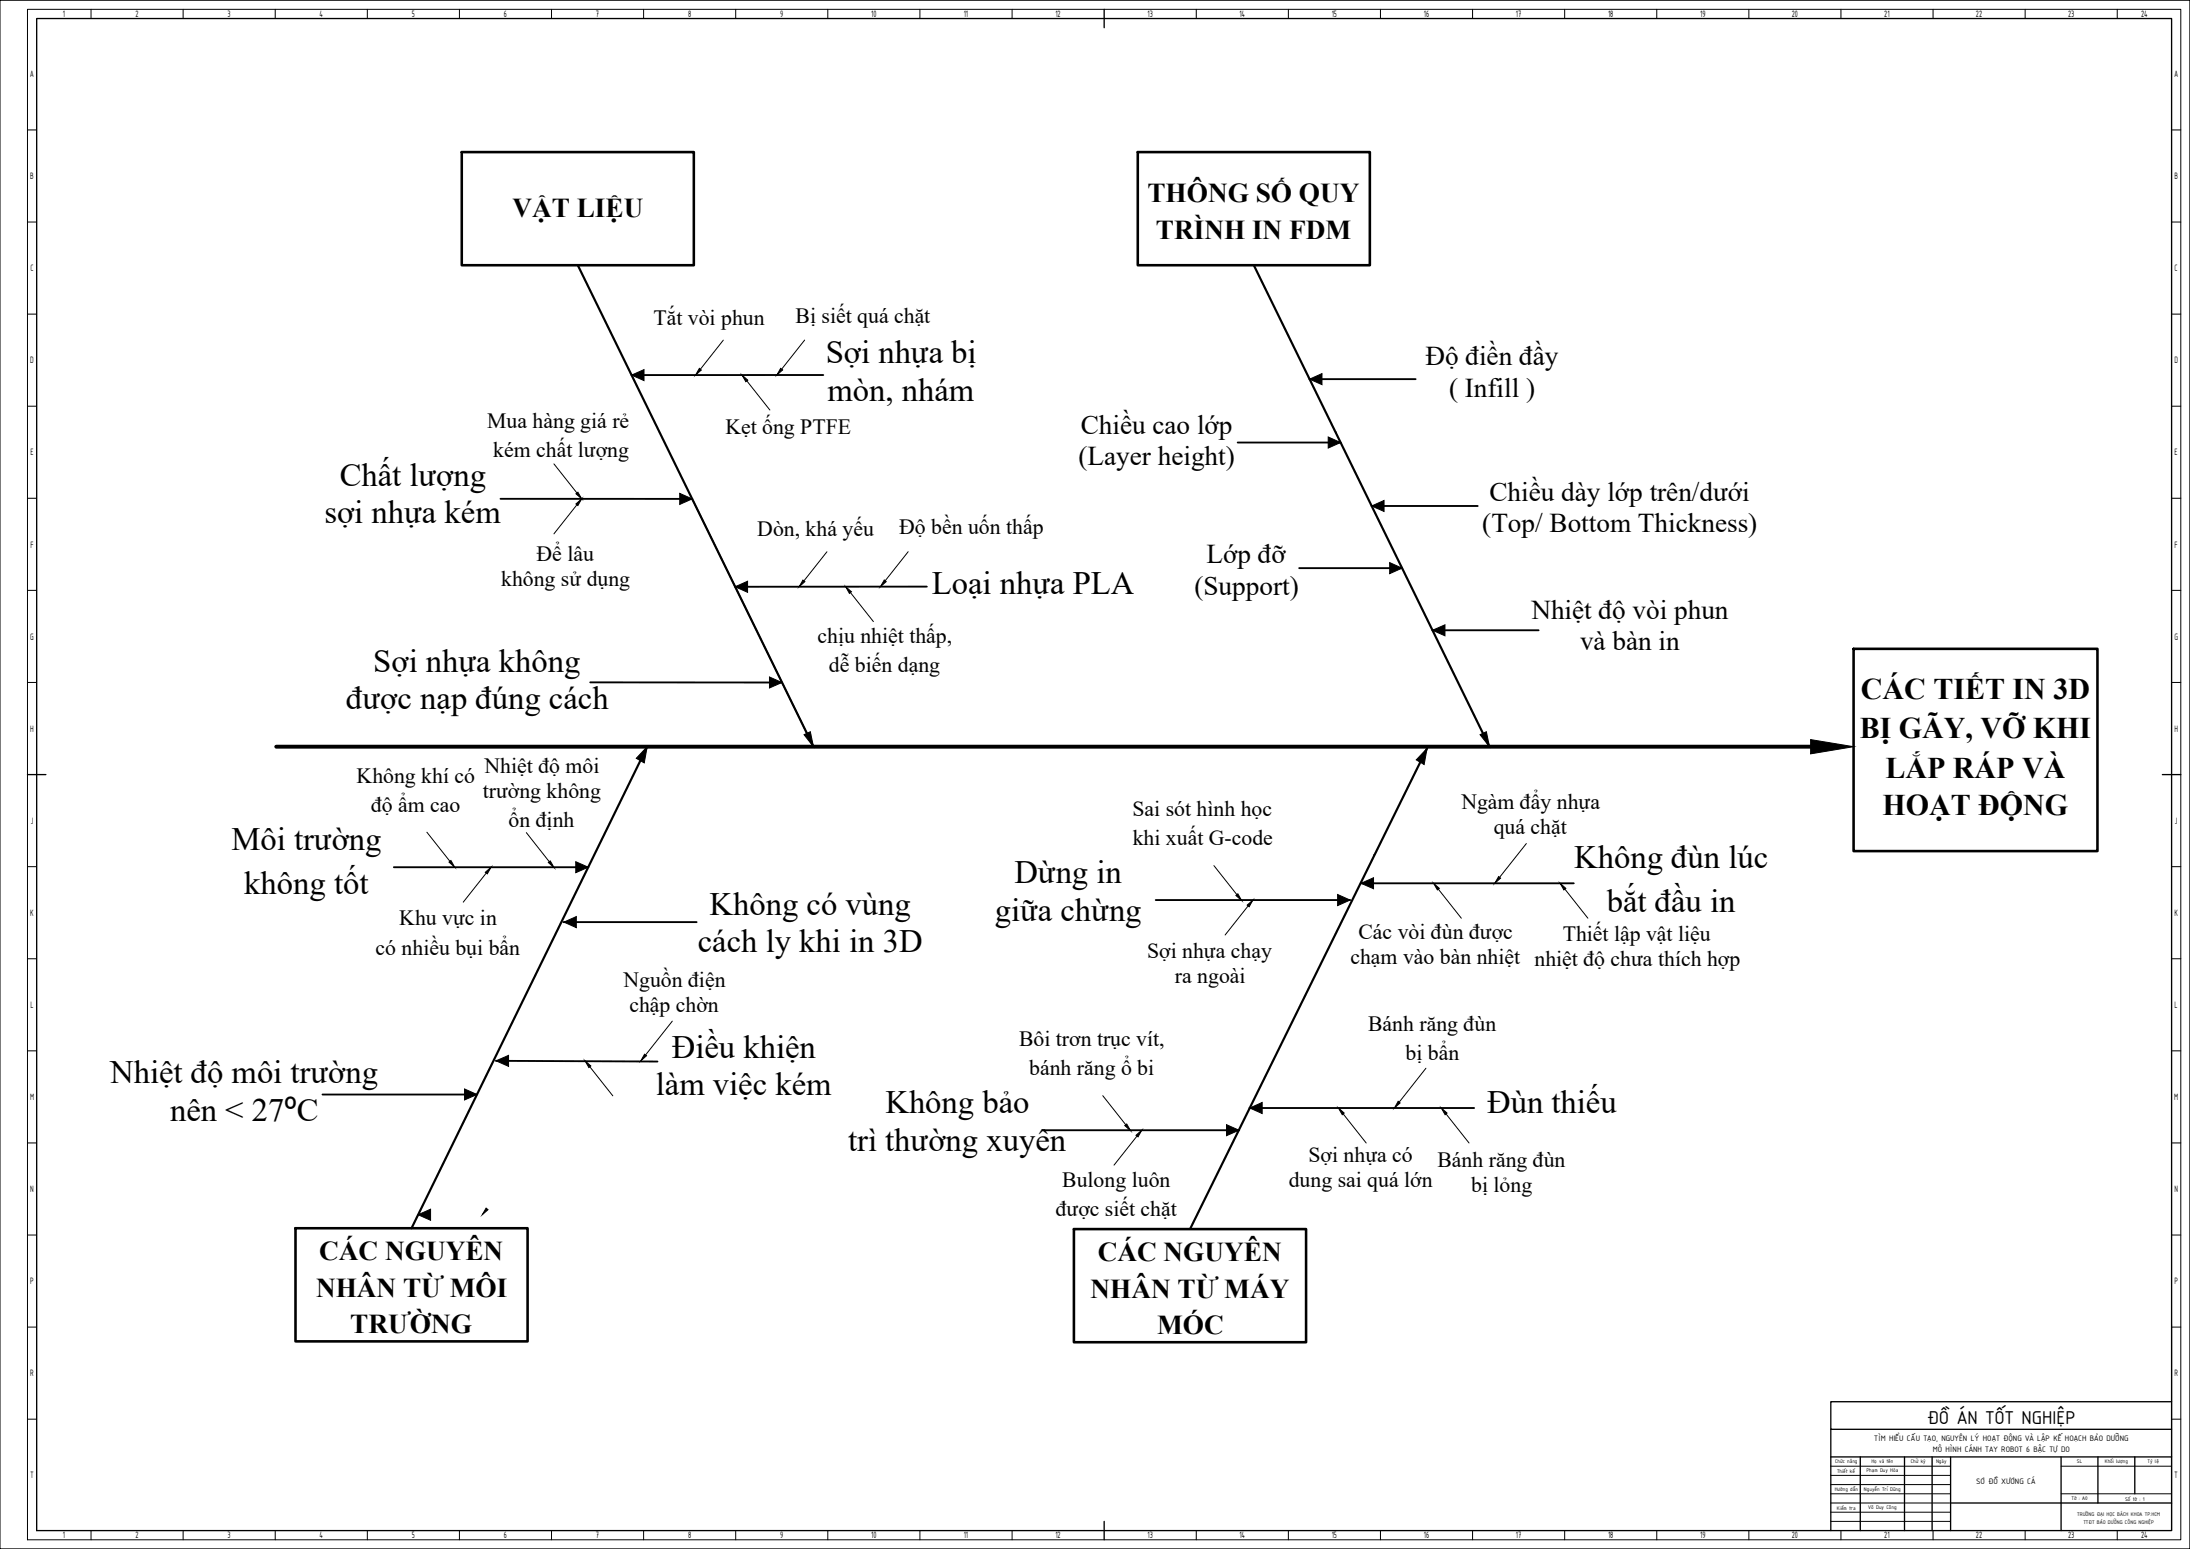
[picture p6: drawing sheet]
<svg xmlns="http://www.w3.org/2000/svg" width="1189mm" height="841mm" viewBox="0 0 1189 841" stroke-linecap="round" stroke-linejoin="round" font-family="sans-serif">
<!-- layer: d -->
<path d="M1179 719v112" fill="none" stroke="#000" stroke-width=".54"/>
<!-- layer: Net 0.7 -->
<g fill="none" stroke="#000" stroke-width=".72">
<path d="M0 0h1189v841h-1189M20 10h1159v821h-1159zM599 5v10M15 421h10M1174 421h10M994 776v55M1179 761h-185v15h185M994 791h185M1010 791v40M1034 791v40M1049 791v40M1059 791v40"/>
<path d="M1119 791v40M1139 791v25M1159 791v20M1059 816h120M599 826v10"/>
</g>
<!-- layer: Net 0.35 -->
<g fill="none" stroke="#000" stroke-width=".54">
<path d="M15 5h1169v831h-1169zM49 5v5M99 5v5M149 5v5M199 5v5M249 5v5M299 5v5M349 5v5M399 5v5M449 5v5M499 5v5M549 5v5"/>
<path d="M649 5v5M699 5v5M749 5v5M799 5v5M849 5v5M899 5v5M949 5v5M999 5v5M1049 5v5M1099 5v5M1149 5v5M15 71h5"/>
<path d="M1179 71h5M15 121h5M1179 121h5M15 171h5M1179 171h5M15 221h5M1179 221h5M15 271h5M1179 271h5M15 321h5M1179 321h5M15 371h5"/>
<path d="M1179 371h5M15 471h5M1179 471h5M15 521h5M1179 521h5M15 571h5M1179 571h5M15 621h5M1179 621h5M15 671h5M1179 671h5M15 721h5"/>
<path d="M1179 721h5M15 771h5M1179 771h5M994 796h65M1119 796h60M994 811h65M994 806h65M994 801h65M994 816h65M1119 811h60M49 831v5M99 831v5"/>
<path d="M149 831v5M199 831v5M249 831v5M299 831v5M349 831v5M399 831v5M449 831v5M499 831v5M549 831v5M649 831v5M699 831v5M749 831v5"/>
<path d="M799 831v5M849 831v5M899 831v5M949 831v5M994 826h65M994 821h65M999 831v5M1049 831v5M1099 831v5M1149 831v5"/>
</g>
<!-- layer: net 1.5mm -->
<path d="M150 405h849" fill="none" stroke="#000" stroke-width="2.1"/>
<!-- layer: 0.7mm -->
<path d="M314 144l128 261M681 144l128 261M351 405l-128 262M775 406l-129 261" fill="none" stroke="#000" stroke-width="1.2"/>
<!-- layer: net 1.5mm -->
<path d="M983 402l23 3-23 4z" fill="#000" stroke="#000" stroke-width=".54"/>
<!-- layer: 0.7mm -->
<g fill="#000">
<circle cx="725" cy="235" r=".4"/>
<circle cx="746" cy="465" r=".4"/>
</g>
<!-- layer: Net 0.5 -->
<g fill="none" stroke="#000" stroke-width="1">
<path d="M447 204h-104M711 206h57M672 240h56M272 271h104M745 275h57M503 319h-104M705 308h56M778 342h57M320 370l104 1M214 471h105M739 480h115M627 489h106"/>
<path d="M306 501h72M269 576h88M175 594h84M567 614h106M678 602h122"/>
</g>
<!-- layer: 0.7mm -->
<path d="M376 271l66 134" fill="none" stroke="#000" stroke-width=".72"/>
<g fill="#000" stroke="#000" stroke-width=".54">
<path d="M380 200l1 1-3 3zM403 204l3 2-1 1zM424 200l1 1-3 3zM313 274l3-3-2 3zM313 268l1-1 2 4zM436 315l1 1-3 3zM480 315l1 1-3 3zM459 319l3 2-1 1zM436 399l4-2 2 8zM803 399l4-2 2 8zM351 405l-1 9-5-2zM775 406l-2 9-4-2z"/>
<path d="M244 468l1-1 2 4zM263 474l4-3-2 3zM298 468l1-1 2 4zM814 476l1 1-4 3zM671 486l1-1 2 4zM677 491l3-2-2 3zM778 480l3 2-1 1zM847 480l3 2-1 1zM318 576l3 3-1 1zM350 572l1 1-3 3zM759 598l1 1-3 3zM611 611l1-1 2 4z"/>
<path d="M617 616l3-2-2 3zM727 602l3 2-1 1zM782 602l4 2-2 1zM264 656l1 1-3 3z"/>
</g>
<!-- layer: 0.3mm -->
<g fill="none" stroke="#000" stroke-width=".54">
<path d="M393 185l-13 15M437 185l-13 15M405 207l13 16M301 252l12 16M313 274l-12 16M449 300l-13 15M493 300l-12 15M462 322l12 16M232 452l12 16M286 452l12 16M829 458l-15 18M264 474l-13 16"/>
<path d="M659 470l12 16M678 492l-13 16M781 483l12 16M850 483l12 16M365 554l-15 19M320 579l13 16M774 580l-14 18M599 595l12 16M617 617l-12 16M729 605l13 16M785 605l12 16"/>
</g>
<!-- layer: net 1mm -->
<path d="M251 83h126v61h-126zM618 83h126v61h-126zM1006 352h133v110h-133zM160 667h126v61h-126zM583 667h126v62h-126z" fill="none" stroke="#000" stroke-width="1.4"/>
<!-- layer: PHA_N -->
<g fill="#000" stroke="#000" stroke-width=".54">
<path d="M343 204l7-3v6zM711 206l7-3v6zM721 237l7 3-7 3zM369 268l7 3-7 3zM745 275l6-3v6zM399 319l7-3v6zM754 305l7 3-7 3zM778 342l6-3v6zM418 368l6 3-6 3zM313 468l6 3-6 3zM739 480l7-3v6zM726 486l7 3-7 3z"/>
<path d="M306 501l7-3v6zM269 576l7-3v6zM252 591l7 3-7 3zM666 611l7 3-7 3zM678 602l7-3v6zM227 660l7-3v6z"/>
</g>
<g font-size="17.7">
<text x="448" y="197">Sợi nhựa bị</text>
<text x="449" y="218">mòn, nhám</text>
<text x="184" y="264">Chất lượng</text>
<text x="176" y="284">sợi nhựa kém</text>
<text x="506" y="323">Loại nhựa PLA</text>
<text x="203" y="365">Sợi nhựa không</text>
<text x="188" y="385">được nạp đúng cách</text>
<text x="126" y="462">Môi trường</text>
<text x="855" y="471">Không đùn lúc</text>
<text x="551" y="480">Dừng in</text>
<text x="133" y="485">không tốt</text>
<text x="385" y="497">Không có vùng</text>
<text x="872" y="495">bắt đầu in</text>
<text x="540" y="500">giữa chừng</text>
<text x="379" y="517">cách ly khi in 3D</text>
<text x="365" y="574">Điều khiện</text>
<text x="60" y="588">Nhiệt độ môi trường</text>
<text x="356" y="595">làm việc kém</text>
<text x="481" y="604">Không bảo</text>
<text x="807" y="604">Đùn thiếu</text>
<text x="92" y="609">nên &lt; 27ºC</text>
<text x="460" y="625">trì thường xuyên</text>
</g>
<g font-size="16.3">
<text x="1010" y="379">CÁC TIẾT IN 3D</text>
<text x="1010" y="401">BỊ GÃY, VỠ KHI</text>
<text x="1024" y="422">LẮP RÁP VÀ</text>
<text x="1022" y="443">HOẠT ĐỘNG</text>
</g>
<g font-size="14.8">
<text x="623" y="110">THÔNG SỐ QUY</text>
<text x="278" y="118">VẬT LIỆU</text>
<text x="627" y="130">TRÌNH IN FDM</text>
<text x="774" y="198">Độ điền đầy</text>
<text x="787" y="215">( Infill )</text>
<text x="587" y="235">Chiều cao lớp</text>
<text x="585" y="252">(Layer height)</text>
<text x="809" y="272">Chiều dày lớp trên/dưới</text>
<text x="805" y="289">(Top/ Bottom Thickness)</text>
<text x="655" y="306">Lớp đỡ</text>
<text x="648" y="323">(Support)</text>
<text x="831" y="336">Nhiệt độ vòi phun</text>
<text x="858" y="353">và bàn in</text>
<text x="173" y="684">CÁC NGUYÊN</text>
<text x="596" y="685">CÁC NGUYÊN</text>
<text x="172" y="704">NHÂN TỪ MÔI</text>
<text x="592" y="704">NHÂN TỪ MÁY</text>
<text x="190" y="724">TRƯỜNG</text>
<text x="628" y="724">MÓC</text>
</g>
<g font-size="11.8">
<text x="355" y="176">Tắt vòi phun</text>
<text x="432" y="175">Bị siết quá chặt</text>
<text x="265" y="232">Mua hàng giá rẻ</text>
<text x="394" y="236">Kẹt ống PTFE</text>
<text x="268" y="248">kém chất lượng</text>
<text x="411" y="291">Dòn, khá yếu</text>
<text x="488" y="290">Độ bền uốn thấp</text>
<text x="291" y="304">Để lâu</text>
<text x="272" y="318">không sử dụng</text>
<text x="444" y="349">chịu nhiệt thấp,</text>
<text x="450" y="365">dễ biến dạng</text>
<text x="263" y="420">Nhiệt độ môi</text>
<text x="194" y="425">Không khí có</text>
<text x="262" y="433">trường không</text>
<text x="201" y="441">độ ẩm cao</text>
<text x="615" y="443">Sai sót hình học</text>
<text x="793" y="439">Ngàm đẩy nhựa</text>
<text x="276" y="449">ổn định</text>
<text x="811" y="453">quá chặt</text>
<text x="615" y="459">khi xuất G-code</text>
<text x="217" y="502">Khu vực in</text>
<text x="737" y="510">Các vòi đùn được</text>
<text x="848" y="511">Thiết lập vật liệu</text>
<text x="204" y="518">có nhiều bụi bẩn</text>
<text x="623" y="520">Sợi nhựa chạy</text>
<text x="733" y="524">chạm vào bàn nhiệt nhiệt độ chưa thích hợp</text>
<text x="638" y="534">ra ngoài</text>
<text x="338" y="536">Nguồn điện</text>
<text x="342" y="549">chập chờn</text>
<text x="743" y="560">Bánh răng đùn</text>
<text x="553" y="568">Bôi trơn trục vít,</text>
<text x="763" y="575">bị bẩn</text>
<text x="559" y="584">bánh răng ổ bi</text>
<text x="710" y="631">Sợi nhựa có</text>
<text x="780" y="634">Bánh răng đùn</text>
<text x="577" y="644">Bulong luôn</text>
<text x="700" y="644">dung sai quá lớn</text>
<text x="799" y="647">bị lỏng</text>
<text x="573" y="660">được siết chặt</text>
</g>
<text font-size="10.9" x="1046" y="773">ĐỒ ÁN TỐT NGHIỆP</text>
<g font-size="5.4">
<text x="34" y="9">1</text>
<text x="74" y="9">2</text>
<text x="124" y="9">3</text>
<text x="173" y="9">4</text>
<text x="224" y="9">5</text>
<text x="274" y="9">6</text>
<text x="324" y="9">7</text>
<text x="374" y="9">8</text>
<text x="424" y="9">9</text>
<text x="473" y="9">10</text>
<text x="523" y="9">11</text>
<text x="573" y="9">12</text>
<text x="623" y="9">13</text>
<text x="673" y="9">14</text>
<text x="723" y="9">15</text>
<text x="773" y="9">16</text>
<text x="823" y="9">17</text>
<text x="873" y="9">18</text>
<text x="923" y="9">19</text>
<text x="973" y="9">20</text>
<text x="1023" y="9">21</text>
<text x="1073" y="9">22</text>
<text x="1123" y="9">23</text>
<text x="1162" y="9">24</text>
<text x="16" y="42">A</text>
<text x="1180" y="42">A</text>
<text x="16" y="97">B</text>
<text x="1180" y="97">B</text>
<text x="17" y="147">C</text>
<text x="1181" y="147">C</text>
<text x="16" y="197">D</text>
<text x="1180" y="197">D</text>
<text x="17" y="247">E</text>
<text x="1181" y="247">E</text>
<text x="17" y="297">F</text>
<text x="1181" y="297">F</text>
<text x="16" y="347">G</text>
<text x="1180" y="347">G</text>
<text x="16" y="397">H</text>
<text x="1180" y="397">H</text>
<text x="17" y="447">J</text>
<text x="1181" y="447">J</text>
<text x="16" y="497">K</text>
<text x="1180" y="497">K</text>
<text x="17" y="547">L</text>
<text x="1181" y="547">L</text>
<text x="16" y="597">M</text>
<text x="1180" y="597">M</text>
<text x="16" y="647">N</text>
<text x="1180" y="647">N</text>
<text x="16" y="697">P</text>
<text x="1180" y="697">P</text>
<text x="16" y="747">R</text>
<text x="1180" y="747">R</text>
<text x="17" y="803">T</text>
<text x="1181" y="803">T</text>
<text x="34" y="835">1</text>
<text x="74" y="835">2</text>
<text x="124" y="835">3</text>
<text x="173" y="835">4</text>
<text x="224" y="835">5</text>
<text x="274" y="835">6</text>
<text x="324" y="835">7</text>
<text x="374" y="835">8</text>
<text x="424" y="835">9</text>
<text x="473" y="835">10</text>
<text x="523" y="835">11</text>
<text x="573" y="835">12</text>
<text x="623" y="835">13</text>
<text x="673" y="835">14</text>
<text x="723" y="835">15</text>
<text x="773" y="835">16</text>
<text x="823" y="835">17</text>
<text x="873" y="835">18</text>
<text x="923" y="835">19</text>
<text x="973" y="835">20</text>
<text x="1023" y="835">21</text>
<text x="1073" y="835">22</text>
<text x="1123" y="835">23</text>
<text x="1162" y="835">24</text>
</g>
<g font-size="4.7">
<text x="1017" y="782">TÌM HIỂU CẤU TẠO, NGUYÊN LÝ HOẠT ĐỘNG VÀ LẬP KẾ HOẠCH BẢO DƯỠNG</text>
<text x="1049" y="789">MÔ HÌNH CÁNH TAY ROBOT 6 BẬC TỰ DO</text>
<text x="1073" y="806">SƠ ĐỒ XƯƠNG CÁ</text>
</g>
<g font-size="3.1">
<text x="996" y="794">Chức năng</text>
<text x="1016" y="794">Họ và tên</text>
<text x="1037" y="794">Chữ ký</text>
<text x="1051" y="794">Ngày</text>
<text x="1127" y="795">SL</text>
<text x="1143" y="795">Khối lượng</text>
<text x="1166" y="794">Tỷ lệ</text>
<text x="997" y="800">Thiết kế</text>
<text x="1013" y="799">Phạm Duy Hòa</text>
<text x="996" y="810">Hướng dẫn</text>
<text x="1012" y="810">Nguyễn Trí Dũng</text>
<text x="1125" y="815">Tờ : A0</text>
<text x="1154" y="815">Số tờ : 1</text>
<text x="997" y="820">Kiểm tra</text>
<text x="1014" y="819">Võ Duy Công</text>
<text x="1128" y="823">TRƯỜNG ĐẠI HỌC BÁCH KHOA TP.HCM</text>
<text x="1131" y="827">TTĐT BẢO DƯỠNG CÔNG NGHIỆP</text>
</g>
</svg>
